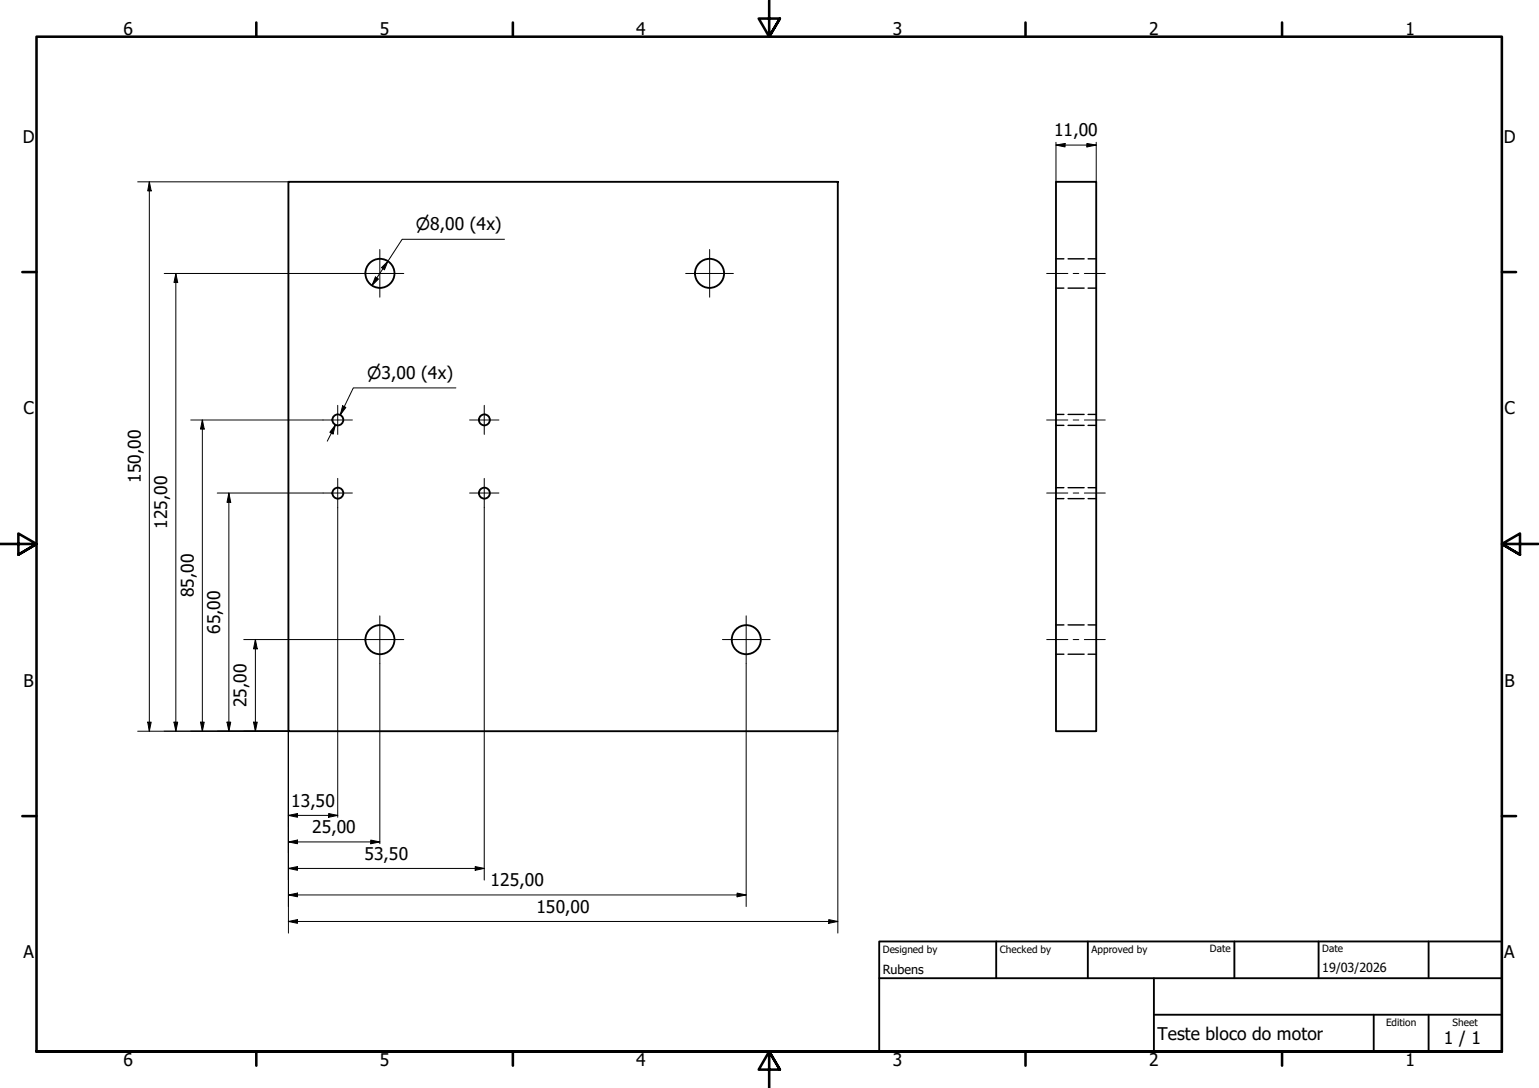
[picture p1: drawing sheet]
<svg xmlns="http://www.w3.org/2000/svg" width="420mm" height="297mm" viewBox="0 0 420 297" stroke-linecap="round" stroke-linejoin="round" font-family="sans-serif">
<!-- layer: Visible (ISO) -->
<g fill="none" stroke="#000" stroke-width=".51">
<path d="M78.7 49.6h150v150h-150zM288.3 49.6h11v150h-11z"/>
<circle cx="103.7" cy="74.6" r="4"/>
<circle cx="193.7" cy="74.6" r="4"/>
<circle cx="92.2" cy="114.6" r="1.49"/>
<circle cx="132.2" cy="114.6" r="1.49"/>
<circle cx="92.2" cy="134.6" r="1.49"/>
<circle cx="132.2" cy="134.6" r="1.49"/>
<circle cx="103.7" cy="174.6" r="4"/>
<circle cx="203.7" cy="174.6" r="4"/>
</g>
<!-- layer: Hidden (ISO) -->
<g fill="none" stroke="#000" stroke-width=".38">
<path d="M288.3 78.7h2.1M288.3 70.7h2.1M291.6 78.7h4.4M291.6 70.7h4.4M297.1 78.7h2.2M297.1 70.7h2.2M288.3 116.1h2.1M288.3 113.1h2.1M291.6 116.1h4.4M291.6 113.1h4.4M297.1 116.1h2.2M297.1 113.1h2.2"/>
<path d="M288.3 136.1h2.1M288.3 133.1h2.1M291.6 136.1h4.4M291.6 133.1h4.4M297.1 136.1h2.2M297.1 133.1h2.2M288.3 178.6h2.1M288.3 170.6h2.1M291.6 178.6h4.4M291.6 170.6h4.4M297.1 178.6h2.2M297.1 170.6h2.2"/>
</g>
<!-- layer: Border (ISO) -->
<g fill="none" stroke="#000" stroke-width=".7">
<path d="M70 6.1v3.9M140 6.1v3.9M210 0v10l-2.9-4.9h5.8l-2.9 4.9 2.9-4.9M280 6.1v3.9M350 6.1v3.9M6.1 74.3h3.9M410 74.3h3.9M0 148.5h10l-5-2.8v5.7l5-2.9-5 2.9M420 148.5h-10l5-2.8v5.7l-5-2.9 5 2.9M6.1 222.8h3.9M410 222.8h3.9M10 287.1v-277.1h400v277.1h-400h400"/>
<path d="M70 287.1v3.8M140 287.1v3.8M212.9 292l-2.9-4.9 2.9 4.9h-5.8l2.9-4.9v9.9M280 287.1v3.8M350 287.1v3.8"/>
</g>
<!-- layer: Title (ISO) -->
<path d="M240 257h170v30.1h-170zM272 257v10.1M297 257v10.1M337 257v10.1M360 257v10.1M390 257v10.1M240 267.1h170M315 277h95M315 267.1v20M375 277v10.1M390 277v10.1" fill="none" stroke="#000" stroke-width=".51"/>
<!-- layer: Centerline (ISO) -->
<path d="M285.8 74.7h5.7M293 74.7h1.5M296 74.7h5.8M285.8 114.7h5.7M293 114.7h1.5M296 114.7h5.8M285.8 134.6h5.7M293 134.6h1.5M296 134.6h5.8M285.8 174.6h5.7M293 174.6h1.5M296 174.6h5.8" fill="none" stroke="#000" stroke-width=".27"/>
<!-- layer: Center Mark (ISO) -->
<g fill="none" stroke="#000" stroke-width=".27">
<path d="M97.2 74.7h13M103.7 68.1v13M187.2 74.7h13M193.7 68.1v13M88.2 114.7h8M92.2 110.7v7.9M128.2 114.7h8M132.2 110.7v7.9M88.2 134.6h8M92.2 130.6v8M128.2 134.6h8M132.2 130.6v8"/>
<path d="M97.2 174.6h13M103.7 168.1v13.1M197.2 174.6h13M203.7 168.1v13.1"/>
</g>
<!-- layer: Dimension (ISO) -->
<g fill="none" stroke="#000" stroke-width=".27">
<path d="M288.3 39.6l2.5-.4v.9zM288.3 39.6h11M288.3 38.8v10.8M296.7 39.2l2.6 .4-2.6 .5zM299.3 38.8v10.8M37.6 49.6h41.1M40.8 49.6l.5 2.5h-1zM40.8 49.6v150M44.8 74.7h52.4M48 74.7l.5 2.4h-1zM48 74.7v124.9M102.5 75.6l.8 .6-1.8 1.8z"/>
<path d="M105.9 71.3l-.9 2.3-.9-.5zM137.7 65.3h-27.9l-8.3 12.7M52.1 114.7h36.1M55.2 114.7l.6 2.4h-1.1zM55.2 114.7v84.9M91.6 116l-.7 2.5-.9-.5zM91.6 116l-2.3 4.4M93.5 110.8l.9 .4-1.5 2.1zM124.5 105.9h-28l-3.6 7.4 1.1-2.3M59.3 134.6h28.9M62.5 134.6l.5 2.5h-1zM62.5 134.6v65"/>
<path d="M92.2 138.6v84.5M132.2 138.6v101.7M66.5 174.6h30.7M69.7 174.6l.5 2.6h-1zM69.7 174.6v25M37.6 199.6h41.1v55.1M40.3 197.2h1l-.5 2.4zM47.5 197.2h1l-.5 2.4zM54.7 197.2h1.1l-.6 2.4zM62 197.2h1l-.5 2.4zM69.2 197.2h1l-.5 2.4zM103.7 181.2v49.2"/>
<path d="M203.7 181.2v66.3M228.7 199.6v55.1M78.7 222.6l2.5-.5v1zM78.7 229.9l2.5-.6v1.1zM78.7 237.1l2.5-.5v1zM78.7 222.6h13.5M78.7 229.9h25M78.7 237.1h53.5M89.7 222.1l2.5 .5-2.5 .5zM101.2 229.3l2.5 .6-2.5 .5zM129.7 236.6l2.5 .5-2.5 .5zM78.7 244.3l2.5-.5v1z"/>
<path d="M78.7 251.6l2.5-.5v1zM78.7 244.3h125M78.7 251.6h150M201.2 243.8l2.5 .5-2.5 .5zM226.3 251.1l2.4 .5-2.4 .5z"/>
</g>
<g fill="#000">
<path d="M288.3 39.6l2.5-.4v.9zM40.8 49.6l.5 2.5h-1zM296.7 39.2l2.6 .4-2.6 .5zM48 74.7l.5 2.4h-1zM102.5 75.6l.8 .6-1.8 1.8zM105.9 71.3l-.9 2.3-.9-.5zM55.2 114.7l.6 2.4h-1.1zM91.6 116l-.7 2.5-.9-.5zM93.5 110.8l.9 .4-1.5 2.1zM62.5 134.6l.5 2.5h-1zM69.7 174.6l.5 2.6h-1zM40.3 197.2h1l-.5 2.4z"/>
<path d="M47.5 197.2h1l-.5 2.4zM54.7 197.2h1.1l-.6 2.4zM62 197.2h1l-.5 2.4zM69.2 197.2h1l-.5 2.4zM78.7 222.6l2.5-.5v1zM78.7 229.9l2.5-.6v1.1zM78.7 237.1l2.5-.5v1zM89.7 222.1l2.5 .5-2.5 .5zM101.2 229.3l2.5 .6-2.5 .5zM129.7 236.6l2.5 .5-2.5 .5zM78.7 244.3l2.5-.5v1zM78.7 251.6l2.5-.5v1z"/>
<path d="M201.2 243.8l2.5 .5-2.5 .5zM226.3 251.1l2.4 .5-2.4 .5z"/>
</g>
<g font-size="4.8">
<text x="33.7" y="9.6">6</text>
<text x="103.7" y="9.6">5</text>
<text x="173.7" y="9.6">4</text>
<text x="243.7" y="9.6">3</text>
<text x="313.7" y="9.6">2</text>
<text x="383.7" y="9.6">1</text>
<text x="6.2" y="38.9">D</text>
<text x="287.8" y="37.3">11,00</text>
<text x="410.5" y="38.9">D</text>
<text x="6.4" y="113.1">C</text>
<text x="410.7" y="113.1">C</text>
<text x="38.4" y="131.9" transform="rotate(-90 38.4 131.9)">150,00</text>
<text x="45.7" y="144.4" transform="rotate(-90 45.7 144.4)">125,00</text>
<text x="52.9" y="163.1" transform="rotate(-90 52.9 163.1)">85,00</text>
<text x="60.1" y="173.1" transform="rotate(-90 60.1 173.1)">65,00</text>
<text x="6.4" y="187.4">B</text>
<text x="410.7" y="187.4">B</text>
<text x="67.3" y="193.1" transform="rotate(-90 67.3 193.1)">25,00</text>
<text x="79.5" y="220.3">13,50</text>
<text x="85.2" y="227.4">25,00</text>
<text x="99.5" y="234.7">53,50</text>
<text x="133.9" y="241.9">125,00</text>
<text x="146.4" y="249.2">150,00</text>
<text x="6.4" y="261.7">A</text>
<text x="410.7" y="261.7">A</text>
<text x="316" y="283.8">Teste bloco do motor</text>
<text x="394.2" y="285">1 / 1</text>
<text x="33.7" y="290.9">6</text>
<text x="103.7" y="290.9">5</text>
<text x="173.7" y="290.9">4</text>
<text x="243.7" y="290.9">3</text>
<text x="313.7" y="290.9">2</text>
<text x="383.7" y="290.9">1</text>
</g>
<g font-size="4.6">
<text x="113.5" y="62.9">⌀8,00 (4x)</text>
<text x="100.3" y="103.4">⌀3,00 (4x)</text>
</g>
<g font-size="3.4">
<text x="241" y="266">Rubens</text>
<text x="361" y="265.5">19/03/2026</text>
</g>
<g font-size="2.7">
<text x="241" y="260.1">Designed by</text>
<text x="273" y="260.1">Checked by</text>
<text x="298" y="260.1">Approved by</text>
<text x="330.3" y="260">Date</text>
<text x="361" y="260">Date</text>
<text x="378.4" y="280.1">Edition</text>
<text x="396.6" y="280.1">Sheet</text>
</g>
</svg>
